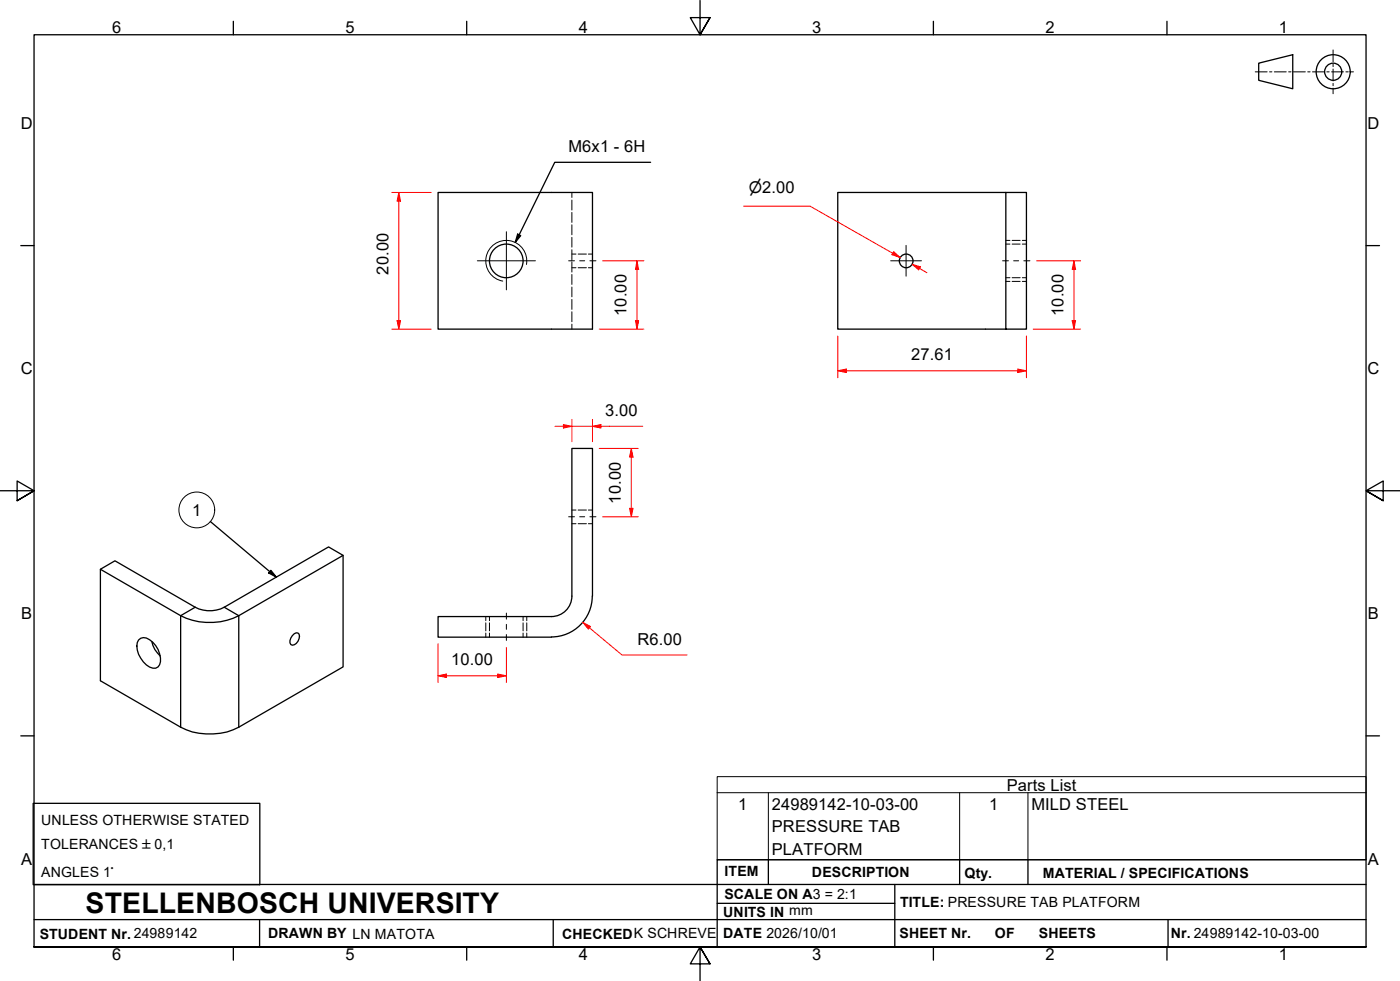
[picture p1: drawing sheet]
<svg xmlns="http://www.w3.org/2000/svg" width="410mm" height="287mm" viewBox="0 0 410 287" stroke-linecap="round" stroke-linejoin="round" font-family="sans-serif">
<!-- layer: Threads(ISO) -->
<path d="M154.2 77.4a6 6 0 0 0-4.9-6.9 6 6 0 0 0-7 4.8 6 6 0 0 0 4.9 7" fill="none" stroke="#000" stroke-width=".29"/>
<!-- layer: Hidden Edges(ISO) -->
<g fill="none" stroke="#000" stroke-width=".29">
<path d="M167.4 56.3v1.5M167.4 58.6v2.9M167.4 62.2v2.9M167.4 65.8v2.9M167.4 69.5v2.8M167.4 73.1v2.9M167.4 76.7v2.9M167.4 78.4h1.3M167.4 74.4h1.3M169.3 78.4h2.4M169.3 74.4h2.4M172.3 78.4h1.2"/>
<path d="M172.3 74.4h1.2M294.5 71.5h1.2M294.5 70.4h1.2M296.4 71.5h2.3M296.4 70.4h2.3M299.3 71.5h1.2M299.3 70.4h1.2M167.4 80.3v3M167.4 84v2.9M167.4 87.6v3M167.4 91.3v2.9M167.4 94.9v1.4"/>
<path d="M294.5 81.3h1.2M294.5 82.4h1.2M296.4 81.3h2.3M296.4 82.4h2.3M299.3 81.3h1.2M299.3 82.4h1.2M167.4 153.3h1.3M167.4 149.3h1.3M169.3 153.3h2.4M169.3 149.3h2.4M172.3 153.3h1.2M172.3 149.3h1.2"/>
<path d="M142.2 180.5v1.2M142.2 182.3v2.4M142.2 185.3v1.2M143.3 180.5v1.2M143.3 182.3v2.4M143.3 185.3v1.2M153.2 180.5v1.2M153.2 182.3v2.4M153.2 185.3v1.2M154.2 180.5v1.2M154.2 182.3v2.4M154.2 185.3v1.2"/>
</g>
<!-- layer: Visible Edges(ISO) -->
<g fill="none" stroke="#000" stroke-width=".38">
<path d="M128.3 56.3h45.2v40h-45.2zM294.5 56.3h6v40h-6zM294.5 56.3h-49.2v40h49.2M100.5 162.6v32.6l-30.6 17.7a19.1 19.1 0 0 1-17 0l-23.5-13.6v-32.7l4.3-2.4 23.4 13.6a9.2 9.2 0 0 0 8.6 0l30.5-17.7 4.3 2.5-30.6 17.6a19.1 19.1 0 0 1-17 0l-23.5-13.6M173.4 174.5a12 12 0 0 1-12 12M173.5 174.5v-43.2h-6.1v43.2a6 6 0 0 1-5.9 6h-33.2v6h33.2M40.6 187.3a2.27 2.27 0 0 1 3.2 0 6.8 6.8 0 0 1 2.9 7.3 1.91 1.91 0 0 1-2.9 .7 7.5 7.5 0 0 1-3.6-7.2zM44.4 187.8a7.5 7.5 0 0 0 2.5 4.2M85.6 186.1l.6-.6 .5-.3 .5 .1a2.34 2.34 0 0 1-1.6 3.6l-.4-.2a2.14 2.14 0 0 1 .4-2.6z"/>
<circle cx="148.2" cy="76.4" r="4.9"/>
<circle cx="265.3" cy="76.4" r="2"/>
</g>
<!-- layer: Visible Tangent Edges(ISO) -->
<path d="M57.1 177.8l-4.2 2.4v32.7M65.7 177.8l4.2 2.4v32.7" fill="none" stroke="#000" stroke-width=".38"/>
<!-- layer: Symbols(ISO) -->
<g fill="none" stroke="#000" stroke-width=".29">
<path d="M210 232v-4.7h190v4.7M210 232v19.7h190v-19.7M210 232h190M225 232v19.7M281 232v19.7M301 232v19.7"/>
<circle cx="57.6" cy="149.3" r="5.2"/>
</g>
<!-- layer: Border_0 -->
<g fill="none" stroke="#000" stroke-width=".38">
<path d="M68.3 6.2v4M136.7 6.2v4M205 .1v10.1l-2.9-5h5.8l-2.9 5 2.9-5M273.3 6.2v4M341.7 6.2v4M6.1 71.9h3.9M400 71.9h3.9M0 143.7h10l-5-2.9v5.8l5-2.9-5 2.9M410 143.7h-10l5-2.9v5.8l-5-2.9 5 2.9M6.1 215.4h3.9M400 215.4h3.9M10 277.2v-267h390v267h-390h390"/>
<path d="M68.3 277.2v3.9M136.7 277.2v3.9M273.3 277.2v3.9M341.7 277.2v3.9M207.9 282.1l-2.9-4.9 2.9 4.9h-5.8l2.9-4.9v10"/>
</g>
<!-- layer: Sketch Geometry(ISO) -->
<g fill="none" stroke="#000" stroke-width=".38">
<path d="M368.6 18.5l9.9-2.5v10l-9.9-2.5zM9.7 235.2h66.4v23.8h-66.4zM10 258.9h390M225 251.7v7.2M262 258.9v18.3M281 251.7v7.2M301 251.7v7.2M400 251.7h-190v25.5M10 277.2h390M10 269.2h390M76 269.2v8M162 269.2v8"/>
<path d="M210 264.4h52M342 269.2v8"/>
<circle cx="390.4" cy="21" r="5"/>
<circle cx="390.4" cy="21" r="2.51"/>
</g>
<g fill="none" stroke="#000" stroke-width=".29">
<path d="M390.3 14.6v3.5M390.3 18.8v.7M367.5 21h3.5M371.7 21h.7M373.1 21h3.5M377.3 21h.7M378.7 21h3.5M382.9 21h.7M384.3 21h3.5M388.5 21h.7M389.9 21h3.5M390.3 20.2v3.5"/>
<path d="M390.3 24.4v.7M390.3 25.8v1.6M394.1 21h.7M395.5 21h.8"/>
</g>
<!-- layer: Center Mark(ISO) -->
<path d="M139.8 76.3h17M148.3 67.8v17.1M260.8 76.3h9M265.3 71.8v9" fill="none" stroke="#000" stroke-width=".29"/>
<!-- layer: Centerline(ISO) -->
<path d="M166.5 76.3h1.7M169.7 76.3h1.5M172.7 76.3h1.8M293.6 76.3h1.7M296.8 76.3h1.5M299.8 76.3h1.8M166.5 151.3h1.7M169.7 151.3h1.5M172.7 151.3h1.8M148.3 179.5v1.7M148.3 182.8v1.4M148.3 185.8v1.7" fill="none" stroke="#000" stroke-width=".29"/>
<!-- layer: Symbols(ISO) -->
<path d="M61.6 152.7l19.3 16.2M79.3 167l1.6 1.9-2.2-1.2z" fill="none" stroke="#000" stroke-width=".38"/>
<path d="M79.3 167l1.6 1.9-2.2-1.2z" fill="#000"/>
<!-- layer: Dimensions(ISO) -->
<path d="M116.8 56.3v2.6" fill="none" stroke="#f00" stroke-width=".29"/>
<path d="M116.8 56.3l.5 2.6h-1z" fill="#f00"/>
<path d="M116.8 56.3l.5 2.6h-1zM116.8 93.9v2.4" fill="none" stroke="#f00" stroke-width=".29"/>
<path d="M116.3 93.9h1l-.5 2.4z" fill="#f00"/>
<path d="M114.7 56.3h11.5M116.8 58.9v35M186.5 76.3v2.6M114.7 96.3h11.5M116.3 93.9h1l-.5 2.4z" fill="none" stroke="#f00" stroke-width=".29"/>
<!-- layer: Symbols(ISO) -->
<path d="M190.5 47.5h-28.1l-11.5 23.4M151.6 68.5l.9 .5-1.6 1.9z" fill="none" stroke="#000" stroke-width=".38"/>
<path d="M151.6 68.5l.9 .5-1.6 1.9z" fill="#000"/>
<!-- layer: Dimensions(ISO) -->
<path d="M186.5 76.3l.5 2.6h-.9z" fill="#f00"/>
<path d="M186.5 76.3l.5 2.6h-.9zM186.5 93.9v2.4" fill="none" stroke="#f00" stroke-width=".29"/>
<path d="M186.1 93.9h.9l-.5 2.4z" fill="#f00"/>
<path d="M176.5 76.3h12M186.5 78.9v15M261.4 74.1l2.2 1.3M175.5 96.3h13M186.1 93.9h.9l-.5 2.4z" fill="none" stroke="#f00" stroke-width=".29"/>
<path d="M261.7 73.7l1.9 1.7-2.4-.8z" fill="#f00"/>
<path d="M261.7 73.7l1.9 1.7-2.4-.8zM267.1 77.4l2.1 1.2" fill="none" stroke="#f00" stroke-width=".29"/>
<path d="M267.1 77.4l2.4 .7-.5 .9z" fill="#f00"/>
<path d="M217.7 60.3h19.5l26.4 15.1M267.1 77.4l2.4 .7-.5 .9zM269.2 78.6l2.2 1.2M314.5 76.3v2.6" fill="none" stroke="#f00" stroke-width=".29"/>
<path d="M314.5 76.3l.5 2.6h-1.1z" fill="#f00"/>
<path d="M314.5 76.3l.5 2.6h-1.1zM314.5 93.9v2.4" fill="none" stroke="#f00" stroke-width=".29"/>
<path d="M313.9 93.9h1.1l-.5 2.4z" fill="#f00"/>
<path d="M303.5 76.3h12.9M314.5 78.9v15M302.5 96.3h13.9M313.9 93.9h1.1l-.5 2.4zM245.3 108.5h2.5" fill="none" stroke="#f00" stroke-width=".29"/>
<path d="M245.3 108.5l2.5-.5v1z" fill="#f00"/>
<path d="M245.3 108.5l2.5-.5v1zM298 108.5h2.5" fill="none" stroke="#f00" stroke-width=".29"/>
<path d="M298 108l2.5 .5-2.5 .5z" fill="#f00"/>
<path d="M245.3 98.4v12.2M300.5 98.4v12.2M247.8 108.5h50.2M298 108l2.5 .5-2.5 .5zM128.3 197.8h2.4" fill="none" stroke="#f00" stroke-width=".29"/>
<path d="M128.3 197.8l2.4-.5v1z" fill="#f00"/>
<path d="M128.3 197.8l2.4-.5v1zM145.7 197.8h2.6" fill="none" stroke="#f00" stroke-width=".29"/>
<path d="M145.7 197.3l2.6 .5-2.6 .5z" fill="#f00"/>
<path d="M128.3 188.5v11.3M130.7 197.8h15M145.7 197.3l2.6 .5-2.6 .5zM148.3 189.5v10.3M170.7 182.2l1.9 1.6" fill="none" stroke="#f00" stroke-width=".29"/>
<path d="M170.7 182.2l2.2 1.2-.6 .8z" fill="#f00"/>
<path d="M184.8 148.8v2.5M170.7 182.2l2.2 1.2-.6 .8zM172.6 183.8l9.5 7.9h19.1" fill="none" stroke="#f00" stroke-width=".29"/>
<path d="M184.3 148.8h1.1l-.6 2.5z" fill="#f00"/>
<path d="M184.8 131.3v2.5M184.3 148.8h1.1l-.6 2.5z" fill="none" stroke="#f00" stroke-width=".29"/>
<path d="M184.8 131.3l.6 2.5h-1.1z" fill="#f00"/>
<path d="M165 124.8h2.4M175.5 131.3h11.4M184.8 131.3l.6 2.5h-1.1zM184.8 133.8v15M176.5 151.3h10.4" fill="none" stroke="#f00" stroke-width=".29"/>
<path d="M165 124.3l2.4 .5-2.4 .5z" fill="#f00"/>
<path d="M165 124.3l2.4 .5-2.4 .5zM173.5 124.8h2.5" fill="none" stroke="#f00" stroke-width=".29"/>
<path d="M173.5 124.8l2.5-.5v1z" fill="#f00"/>
<path d="M162.5 124.8h2.5M167.4 124.8h6.1M167.4 122.8v6.5M173.5 124.8l2.5-.5v1zM173.5 122.8v6.5M176 124.8h12.2" fill="none" stroke="#f00" stroke-width=".29"/>
<text font-size="8.3" x="25.1" y="267.2">STELLENBOSCH UNIVERSITY</text>
<g font-size="4.8">
<text x="32.8" y="9.7">6</text>
<text x="101.2" y="9.7">5</text>
<text x="169.5" y="9.7">4</text>
<text x="237.8" y="9.7">3</text>
<text x="306.1" y="9.7">2</text>
<text x="374.5" y="9.7">1</text>
<text x="6.1" y="37.8">D</text>
<text x="400.4" y="37.8">D</text>
<text x="166.4" y="44.5">M6x1 - 6H</text>
<text x="113.7" y="80.4" transform="rotate(-90 113.7 80.4)">20.00</text>
<text x="183.5" y="92.5" transform="rotate(-90 183.5 92.5)">10.00</text>
<text x="311.4" y="92.5" transform="rotate(-90 311.4 92.5)">10.00</text>
<text x="266.8" y="105.5">27.61</text>
<text x="6.1" y="109.6">C</text>
<text x="400.4" y="109.6">C</text>
<text x="177.2" y="121.7">3.00</text>
<text x="181.8" y="147.4" transform="rotate(-90 181.8 147.4)">10.00</text>
<text x="56.3" y="151">1</text>
<text x="6.2" y="181.3">B</text>
<text x="400.5" y="181.3">B</text>
<text x="186.6" y="188.7">R6.00</text>
<text x="132.1" y="194.8">10.00</text>
<text x="294.8" y="231.5">Parts List</text>
<text x="216.2" y="237.1">1</text>
<text x="226" y="237.1">24989142-10-03-00</text>
<text x="289.6" y="237.1">1</text>
<text x="302" y="237.1">MILD STEEL</text>
<text x="226" y="243.6">PRESSURE TAB</text>
<text x="226" y="250.1">PLATFORM</text>
<text x="6.2" y="253.1">A</text>
<text x="400.5" y="253.1">A</text>
<text x="32.8" y="281.1">6</text>
<text x="101.2" y="281.1">5</text>
<text x="169.5" y="281.1">4</text>
<text x="237.8" y="281.1">3</text>
<text x="306.1" y="281.1">2</text>
<text x="374.5" y="281.1">1</text>
</g>
<text font-size="4.6" x="219.3" y="56.5">⌀2.00</text>
<g font-size="4.1">
<text x="12.1" y="241.6">UNLESS OTHERWISE STATED</text>
<text x="12.1" y="248.5">TOLERANCES ±0,1</text>
<text x="12.1" y="256.7">ANGLES 1°</text>
<text x="212.2" y="256.5">ITEM</text>
<text x="237.7" y="256.7">DESCRIPTION</text>
<text x="282.4" y="256.9">Qty.</text>
<text x="305.4" y="256.9">MATERIAL / SPECIFICATIONS</text>
<text x="212.1" y="263">SCALE ON A3 = 2:1</text>
<text x="211.8" y="268.4">UNITS IN mm</text>
<text x="263.5" y="265.6">TITLE: PRESSURE TAB PLATFORM</text>
<text x="11.6" y="274.8">STUDENT Nr. 24989142</text>
<text x="78.5" y="274.6">DRAWN BY LN MATOTA</text>
<text x="164.6" y="274.8">CHECKEDK SCHREVE</text>
<text x="211.8" y="274.6">DATE 2026/10/01</text>
<text x="263.4" y="274.6">SHEET Nr.</text>
<text x="291.3" y="274.6">OF</text>
<text x="304.2" y="274.6">SHEETS</text>
<text x="342.8" y="274.5">Nr. 24989142-10-03-00</text>
</g>
</svg>
